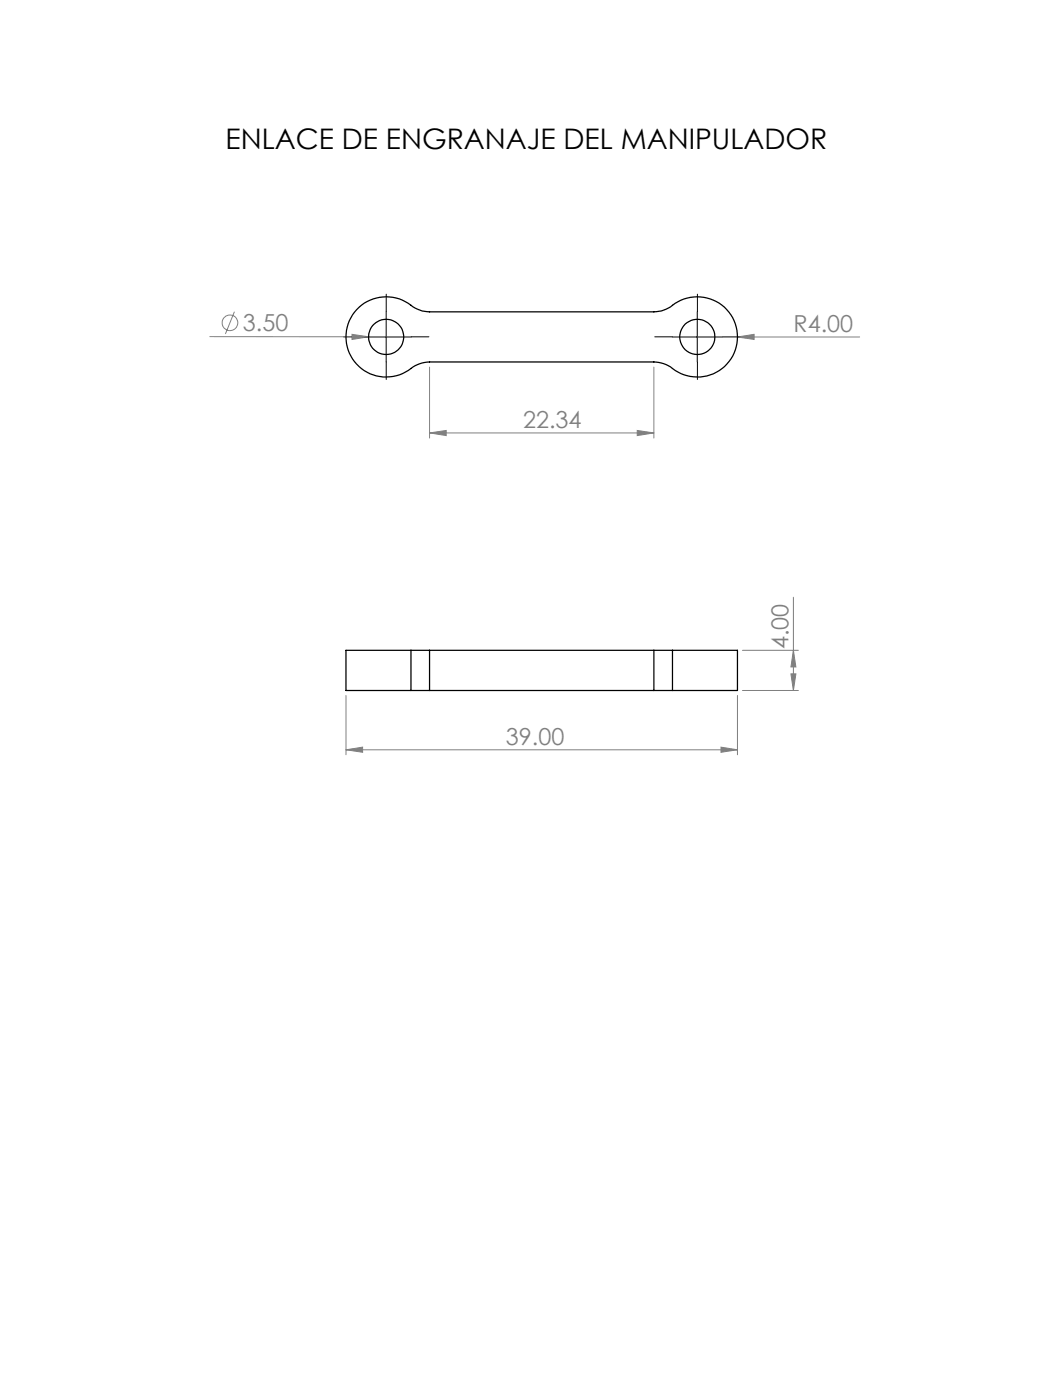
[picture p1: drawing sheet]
<svg xmlns="http://www.w3.org/2000/svg" width="210mm" height="279mm" viewBox="0 0 210 279" stroke-linecap="round" stroke-linejoin="round" font-family="sans-serif">
<g fill="none" stroke="#808080" stroke-width=".2">
<path d="M41.8 67.1h31.6M46.7 62.1l-1.8 4.5M70.1 66.6l3.3 .5-3.3 .6zM73.4 67.1l7 .1M85.6 73.2v14.1M130.3 73.2v14.1M138.9 67.2h32.4M146.9 67.2l3.3-.6v1.1zM85.6 86.3l3.3-.5v1zM85.6 86.3h44.7M127 85.8l3.3 .5-3.3 .5zM158.1 119v18.6"/>
<path d="M68.9 138.6v11.8M146.9 138.6v11.8M147.9 137.6h11.2M147.9 129.6h11.2M157.6 134.3h1l-.5 3.3zM158.1 129.6l.5 3.3h-1zM68.9 149.4l3.3-.5v1zM68.9 149.4h78M143.7 148.9l3.2 .5-3.2 .5z"/>
<circle cx="45.8" cy="64.3" r="1.55"/>
</g>
<path d="M72 67.1h-3.5M77 62.1v-3.5M77 72.1v3.5M82 67.1h3.5M134 67.1h-3.5M139 62.1v-3.5M139 72.1v3.5M144 67.1h3.5" fill="none" stroke="#000" stroke-width=".2" stroke-dasharray="15.2 1.3 1.3 1.3"/>
<path d="M71.9 67.2h10.1M76.9 62.1v10M133.9 67.2h10M138.9 62.1v10" fill="none" stroke="#000" stroke-width=".2"/>
<g fill="#808080">
<path d="M70.1 66.6l3.3 .5-3.3 .6z"/>
<path d="M146.9 67.2l3.3-.6v1.1z"/>
<path d="M85.6 86.3l3.3-.5v1zM127 85.8l3.3 .5-3.3 .5zM68.9 149.4l3.3-.5v1zM143.7 148.9l3.2 .5-3.2 .5z"/>
<path d="M157.6 134.3h1l-.5 3.3zM158.1 129.6l.5 3.3h-1z"/>
</g>
<g fill="none" stroke="#000" stroke-width=".25">
<path d="M71 61.7a8.1 8.1 0 0 1 11.3-.5l1.8 .8 1.5 .1h44.7a6.5 6.5 0 0 0 4.2-1.6 8 8 0 0 1 10.7 1.7 8 8 0 0 1-.8 10.8 8 8 0 0 1-10.8 .1l-1.3-.6-2-.4h-44.7a6.7 6.7 0 0 0-4.2 1.7 8 8 0 0 1-10.6-1.5 8 8 0 0 1 .2-10.6zM81.9 129.6h-13v8h13M81.9 129.6h3.7M81.9 137.6h3.7M81.9 129.6v8M85.6 129.6v8M85.6 129.6h44.7M85.6 137.6h44.7M130.3 129.6h3.7M130.3 137.6h3.7M130.3 129.6v8M134 129.6h12.9v8h-12.9"/>
<path d="M134 129.6v8"/>
<circle cx="76.9" cy="67.1" r="3.5"/>
<circle cx="138.9" cy="67.1" r="3.5"/>
</g>
<text font-size="5.6" x="44.9" y="29.7">ENLACE DE ENGRANAJE DEL MANIPULADOR</text>
<g font-size="4.7" fill="#808080">
<text x="48.4" y="66">3.50</text>
<text x="158.1" y="66.1">R4.00</text>
<text x="104.2" y="85.3">22.34</text>
<text x="157.1" y="129.4" transform="rotate(-90 157.1 129.4)">4.00</text>
<text x="100.8" y="148.4">39.00</text>
</g>
</svg>
